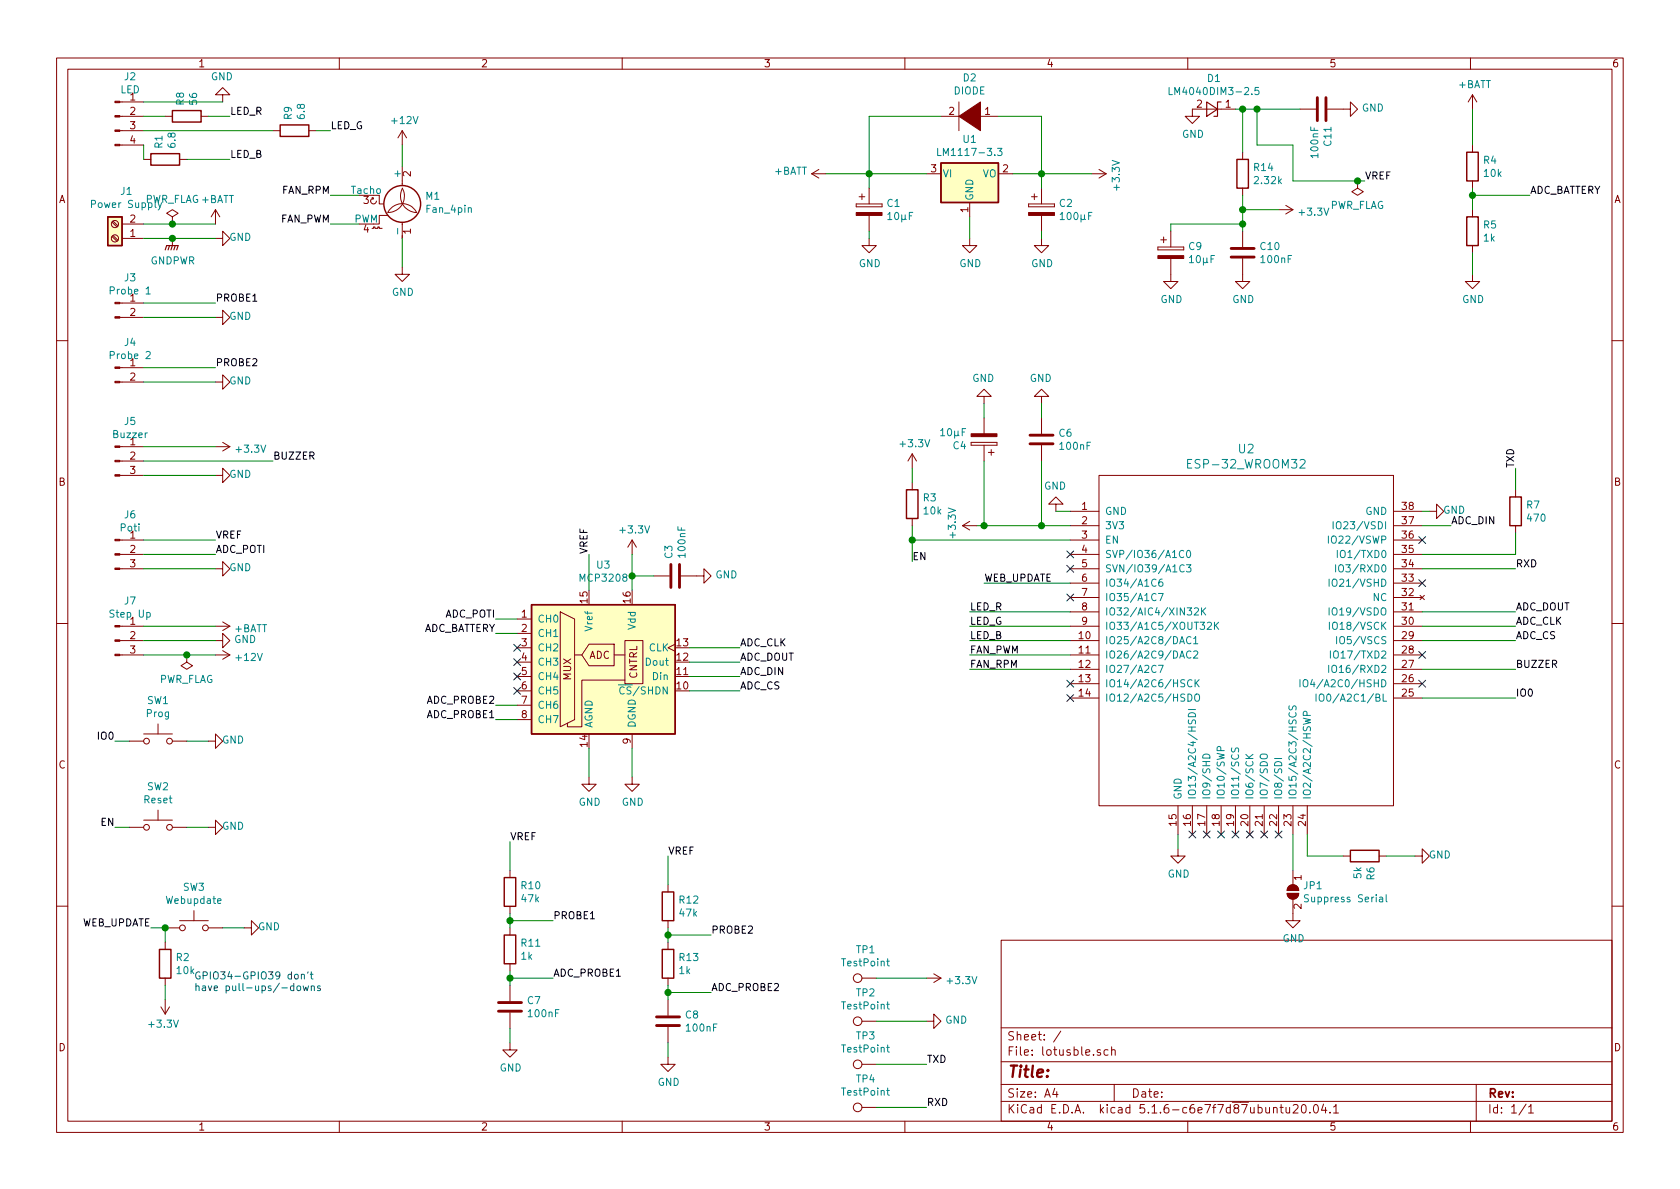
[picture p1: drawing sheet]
EESchema Schematic File Version 4
LIBS:lotusble-cache
EELAYER 26 0
EELAYER END
$Descr A4 11693 8268
encoding utf-8
Sheet 1 1
Title ""
Date ""
Rev ""
Comp ""
Comment1 ""
Comment2 ""
Comment3 ""
Comment4 ""
$EndDescr
Wire Wire Line
	9900 4250 10550 4250
$Comp
L power:+3.3V #PWR0101
U 1 1
P 6800 3650
F 0 "#PWR0101" H 6800 3500 50  0001 C CNN
F 1 "+3.3V" H 6815 3823 50  0000 C CNN
F 2 "" H 6800 3650 50  0001 C CNN
F 3 "" H 6800 3650 50  0001 C CNN
	1    6800 3650
	0    -1   -1   0   
$EndComp
$Comp
L power:GND #PWR0102
U 1 1
P 7350 3550
F 0 "#PWR0102" H 7350 3300 50  0001 C CNN
F 1 "GND" H 7355 3377 50  0000 C CNN
F 2 "" H 7350 3550 50  0001 C CNN
F 3 "" H 7350 3550 50  0001 C CNN
	1    7350 3550
	-1   0    0    1   
$EndComp
$Comp
L power:GND #PWR0103
U 1 1
P 9950 3550
F 0 "#PWR0103" H 9950 3300 50  0001 C CNN
F 1 "GND" V 9955 3377 50  0000 C CNN
F 2 "" H 9950 3550 50  0001 C CNN
F 3 "" H 9950 3550 50  0001 C CNN
	1    9950 3550
	0    -1   -1   0   
$EndComp
$Comp
L power:GND #PWR0104
U 1 1
P 8200 5900
F 0 "#PWR0104" H 8200 5650 50  0001 C CNN
F 1 "GND" H 8205 5727 50  0000 C CNN
F 2 "" H 8200 5900 50  0001 C CNN
F 3 "" H 8200 5900 50  0001 C CNN
	1    8200 5900
	1    0    0    -1  
$EndComp
Wire Wire Line
	9900 3550 9950 3550
Wire Wire Line
	8200 5800 8200 5900
Wire Wire Line
	7350 3550 7450 3550
$Comp
L Device:R R4
U 1 1
P 10250 1150
F 0 "R4" H 10320 1196 50  0000 L CNN
F 1 "10k" H 10320 1105 50  0000 L CNN
F 2 "Resistor_SMD:R_1206_3216Metric_Pad1.42x1.75mm_HandSolder" V 10180 1150 50  0001 C CNN
F 3 "~" H 10250 1150 50  0001 C CNN
	1    10250 1150
	1    0    0    -1  
$EndComp
$Comp
L Device:R R5
U 1 1
P 10250 1600
F 0 "R5" H 10320 1646 50  0000 L CNN
F 1 "1k" H 10320 1555 50  0000 L CNN
F 2 "Resistor_SMD:R_1206_3216Metric_Pad1.42x1.75mm_HandSolder" V 10180 1600 50  0001 C CNN
F 3 "~" H 10250 1600 50  0001 C CNN
	1    10250 1600
	1    0    0    -1  
$EndComp
$Comp
L power:GND #PWR0105
U 1 1
P 10250 1900
F 0 "#PWR0105" H 10250 1650 50  0001 C CNN
F 1 "GND" H 10255 1727 50  0000 C CNN
F 2 "" H 10250 1900 50  0001 C CNN
F 3 "" H 10250 1900 50  0001 C CNN
	1    10250 1900
	1    0    0    -1  
$EndComp
Wire Wire Line
	10250 1300 10250 1350
Wire Wire Line
	10250 1350 10650 1350
Connection ~ 10250 1350
Wire Wire Line
	10250 1350 10250 1450
Wire Wire Line
	10250 1000 10250 750 
$Comp
L Device:R R3
U 1 1
P 6350 3500
F 0 "R3" H 6420 3546 50  0000 L CNN
F 1 "10k" H 6420 3455 50  0000 L CNN
F 2 "Resistor_SMD:R_1206_3216Metric_Pad1.42x1.75mm_HandSolder" V 6280 3500 50  0001 C CNN
F 3 "~" H 6350 3500 50  0001 C CNN
	1    6350 3500
	1    0    0    -1  
$EndComp
Wire Wire Line
	7450 3750 6350 3750
$Comp
L power:+3.3V #PWR0106
U 1 1
P 6350 3250
F 0 "#PWR0106" H 6350 3100 50  0001 C CNN
F 1 "+3.3V" H 6365 3423 50  0000 C CNN
F 2 "" H 6350 3250 50  0001 C CNN
F 3 "" H 6350 3250 50  0001 C CNN
	1    6350 3250
	1    0    0    -1  
$EndComp
Wire Wire Line
	6350 3750 6350 3900
Connection ~ 6350 3750
Text Label 6350 3900 0    50   ~ 0
EN
Wire Wire Line
	9900 4850 10550 4850
Text Label 10550 4850 0    50   ~ 0
IO0
Wire Wire Line
	9900 3850 10550 3850
Wire Wire Line
	9900 3950 10550 3950
Wire Wire Line
	10550 3850 10550 3700
$Comp
L Device:R R7
U 1 1
P 10550 3550
F 0 "R7" H 10620 3596 50  0000 L CNN
F 1 "470" H 10620 3505 50  0000 L CNN
F 2 "Resistor_SMD:R_1206_3216Metric_Pad1.42x1.75mm_HandSolder" V 10480 3550 50  0001 C CNN
F 3 "~" H 10550 3550 50  0001 C CNN
	1    10550 3550
	1    0    0    -1  
$EndComp
Wire Wire Line
	10550 3400 10550 3250
Text Label 10550 3250 1    50   ~ 0
TXD
Text Label 10550 3950 0    50   ~ 0
RXD
Wire Wire Line
	9100 5800 9100 5950
Wire Wire Line
	9100 5950 9350 5950
$Comp
L Device:R R6
U 1 1
P 9500 5950
F 0 "R6" H 9570 5996 50  0000 L CNN
F 1 "5k" H 9570 5905 50  0000 L CNN
F 2 "Resistor_SMD:R_1206_3216Metric_Pad1.42x1.75mm_HandSolder" V 9430 5950 50  0001 C CNN
F 3 "~" H 9500 5950 50  0001 C CNN
	1    9500 5950
	0    1    1    0   
$EndComp
Wire Wire Line
	9650 5950 9850 5950
$Comp
L power:GND #PWR0107
U 1 1
P 9850 5950
F 0 "#PWR0107" H 9850 5700 50  0001 C CNN
F 1 "GND" V 9855 5777 50  0000 C CNN
F 2 "" H 9850 5950 50  0001 C CNN
F 3 "" H 9850 5950 50  0001 C CNN
	1    9850 5950
	0    -1   -1   0   
$EndComp
$Comp
L Device:C C6
U 1 1
P 7250 3050
F 0 "C6" H 7365 3096 50  0000 L CNN
F 1 "100nF" H 7365 3005 50  0000 L CNN
F 2 "Capacitor_SMD:C_1206_3216Metric_Pad1.42x1.75mm_HandSolder" H 7288 2900 50  0001 C CNN
F 3 "~" H 7250 3050 50  0001 C CNN
	1    7250 3050
	1    0    0    -1  
$EndComp
Wire Wire Line
	7250 3200 7250 3650
Connection ~ 7250 3650
Wire Wire Line
	7250 3650 7450 3650
Wire Wire Line
	7250 2900 7250 2800
$Comp
L power:GND #PWR0108
U 1 1
P 7250 2800
F 0 "#PWR0108" H 7250 2550 50  0001 C CNN
F 1 "GND" H 7255 2627 50  0000 C CNN
F 2 "" H 7250 2800 50  0001 C CNN
F 3 "" H 7250 2800 50  0001 C CNN
	1    7250 2800
	-1   0    0    1   
$EndComp
$Comp
L Device:R R1
U 1 1
P 1150 1100
F 0 "R1" H 1220 1146 50  0000 L CNN
F 1 "6.8" H 1220 1055 50  0000 L CNN
F 2 "Resistor_SMD:R_1206_3216Metric_Pad1.42x1.75mm_HandSolder" V 1080 1100 50  0001 C CNN
F 3 "~" H 1150 1100 50  0001 C CNN
	1    1150 1100
	0    -1   -1   0   
$EndComp
$Comp
L Device:CP C4
U 1 1
P 6850 3050
F 0 "C4" H 6968 3096 50  0000 L CNN
F 1 "10µF" H 6968 3005 50  0000 L CNN
F 2 "Capacitor_SMD:CP_Elec_5x4.4" H 6888 2900 50  0001 C CNN
F 3 "~" H 6850 3050 50  0001 C CNN
	1    6850 3050
	-1   0    0    1   
$EndComp
$Comp
L power:GND #PWR0111
U 1 1
P 6850 2800
F 0 "#PWR0111" H 6850 2550 50  0001 C CNN
F 1 "GND" H 6855 2627 50  0000 C CNN
F 2 "" H 6850 2800 50  0001 C CNN
F 3 "" H 6850 2800 50  0001 C CNN
	1    6850 2800
	-1   0    0    1   
$EndComp
$Comp
L Regulator_Linear:LM1117-3.3 U1
U 1 1
P 6750 1200
F 0 "U1" H 6750 1442 50  0000 C CNN
F 1 "LM1117-3.3" H 6750 1351 50  0000 C CNN
F 2 "Package_TO_SOT_SMD:SOT-223" H 6750 1200 50  0001 C CNN
F 3 "http://www.ti.com/lit/ds/symlink/lm1117.pdf" H 6750 1200 50  0001 C CNN
	1    6750 1200
	1    0    0    -1  
$EndComp
$Comp
L Device:CP C1
U 1 1
P 6050 1450
F 0 "C1" H 6168 1496 50  0000 L CNN
F 1 "10µF" H 6168 1405 50  0000 L CNN
F 2 "Capacitor_SMD:CP_Elec_5x4.4" H 6088 1300 50  0001 C CNN
F 3 "~" H 6050 1450 50  0001 C CNN
	1    6050 1450
	1    0    0    -1  
$EndComp
$Comp
L Device:CP C2
U 1 1
P 7250 1450
F 0 "C2" H 7368 1496 50  0000 L CNN
F 1 "100µF" H 7368 1405 50  0000 L CNN
F 2 "Capacitor_SMD:CP_Elec_6.3x5.4" H 7288 1300 50  0001 C CNN
F 3 "~" H 7250 1450 50  0001 C CNN
	1    7250 1450
	1    0    0    -1  
$EndComp
Wire Wire Line
	7250 1200 7250 1300
Wire Wire Line
	6050 1300 6050 1200
Wire Wire Line
	6050 1200 6450 1200
Wire Wire Line
	6050 1200 5750 1200
Connection ~ 6050 1200
Connection ~ 7250 1200
$Comp
L power:GND #PWR0112
U 1 1
P 7250 1650
F 0 "#PWR0112" H 7250 1400 50  0001 C CNN
F 1 "GND" H 7255 1477 50  0000 C CNN
F 2 "" H 7250 1650 50  0001 C CNN
F 3 "" H 7250 1650 50  0001 C CNN
	1    7250 1650
	1    0    0    -1  
$EndComp
$Comp
L power:GND #PWR0113
U 1 1
P 6050 1650
F 0 "#PWR0113" H 6050 1400 50  0001 C CNN
F 1 "GND" H 6055 1477 50  0000 C CNN
F 2 "" H 6050 1650 50  0001 C CNN
F 3 "" H 6050 1650 50  0001 C CNN
	1    6050 1650
	1    0    0    -1  
$EndComp
Wire Wire Line
	6050 1600 6050 1650
Wire Wire Line
	7250 1600 7250 1650
$Comp
L power:+3.3V #PWR0114
U 1 1
P 7600 1200
F 0 "#PWR0114" H 7600 1050 50  0001 C CNN
F 1 "+3.3V" H 7615 1373 50  0000 C CNN
F 2 "" H 7600 1200 50  0001 C CNN
F 3 "" H 7600 1200 50  0001 C CNN
	1    7600 1200
	0    1    1    0   
$EndComp
$Comp
L power:GND #PWR0116
U 1 1
P 6750 1650
F 0 "#PWR0116" H 6750 1400 50  0001 C CNN
F 1 "GND" H 6755 1477 50  0000 C CNN
F 2 "" H 6750 1650 50  0001 C CNN
F 3 "" H 6750 1650 50  0001 C CNN
	1    6750 1650
	1    0    0    -1  
$EndComp
Wire Wire Line
	6750 1650 6750 1500
Wire Wire Line
	7050 1200 7250 1200
$Comp
L pspice:DIODE D2
U 1 1
P 6750 800
F 0 "D2" H 6750 535 50  0000 C CNN
F 1 "DIODE" H 6750 626 50  0000 C CNN
F 2 "Diode_SMD:D_SOD-323_HandSoldering" H 6750 800 50  0001 C CNN
F 3 "" H 6750 800 50  0001 C CNN
	1    6750 800 
	-1   0    0    1   
$EndComp
Wire Wire Line
	7250 1200 7250 800 
Wire Wire Line
	7250 800  6950 800 
Wire Wire Line
	6550 800  6050 800 
Wire Wire Line
	6050 800  6050 1200
Wire Wire Line
	1000 1650 1200 1650
Wire Wire Line
	1000 1550 1200 1550
$Comp
L power:GND #PWR0117
U 1 1
P 1500 1650
F 0 "#PWR0117" H 1500 1400 50  0001 C CNN
F 1 "GND" V 1505 1477 50  0000 C CNN
F 2 "" H 1500 1650 50  0001 C CNN
F 3 "" H 1500 1650 50  0001 C CNN
	1    1500 1650
	0    -1   -1   0   
$EndComp
Wire Wire Line
	6350 3350 6350 3250
Wire Wire Line
	6350 3650 6350 3750
NoConn ~ 7450 3850
NoConn ~ 7450 3950
NoConn ~ 7450 4750
NoConn ~ 9900 4550
NoConn ~ 7450 4850
NoConn ~ 8600 5800
NoConn ~ 8700 5800
NoConn ~ 8800 5800
NoConn ~ 8900 5800
NoConn ~ 9900 4750
NoConn ~ 9900 3750
NoConn ~ 9900 4050
$Comp
L Switch:SW_Push SW3
U 1 1
P 1350 6450
F 0 "SW3" H 1350 6735 50  0000 C CNN
F 1 "Webupdate" H 1350 6644 50  0000 C CNN
F 2 "Button_Switch_SMD:SW_SPST_KMR2" H 1350 6650 50  0001 C CNN
F 3 "" H 1350 6650 50  0001 C CNN
	1    1350 6450
	1    0    0    -1  
$EndComp
Wire Wire Line
	1050 6450 1150 6450
Wire Wire Line
	1550 6450 1700 6450
$Comp
L power:GND #PWR0119
U 1 1
P 1700 6450
F 0 "#PWR0119" H 1700 6200 50  0001 C CNN
F 1 "GND" V 1705 6277 50  0000 C CNN
F 2 "" H 1700 6450 50  0001 C CNN
F 3 "" H 1700 6450 50  0001 C CNN
	1    1700 6450
	0    -1   -1   0   
$EndComp
Text Label 1050 6450 2    50   ~ 0
WEB_UPDATE
$Comp
L Switch:SW_Push SW1
U 1 1
P 1100 5150
F 0 "SW1" H 1100 5435 50  0000 C CNN
F 1 "Prog" H 1100 5344 50  0000 C CNN
F 2 "Button_Switch_SMD:SW_SPST_KMR2" H 1100 5350 50  0001 C CNN
F 3 "" H 1100 5350 50  0001 C CNN
	1    1100 5150
	1    0    0    -1  
$EndComp
Wire Wire Line
	800  5150 900  5150
Wire Wire Line
	1300 5150 1450 5150
$Comp
L power:GND #PWR0120
U 1 1
P 1450 5150
F 0 "#PWR0120" H 1450 4900 50  0001 C CNN
F 1 "GND" V 1455 4977 50  0000 C CNN
F 2 "" H 1450 5150 50  0001 C CNN
F 3 "" H 1450 5150 50  0001 C CNN
	1    1450 5150
	0    -1   -1   0   
$EndComp
$Comp
L Switch:SW_Push SW2
U 1 1
P 1100 5750
F 0 "SW2" H 1100 6035 50  0000 C CNN
F 1 "Reset" H 1100 5944 50  0000 C CNN
F 2 "Button_Switch_SMD:SW_SPST_KMR2" H 1100 5950 50  0001 C CNN
F 3 "" H 1100 5950 50  0001 C CNN
	1    1100 5750
	1    0    0    -1  
$EndComp
Wire Wire Line
	800  5750 900  5750
Wire Wire Line
	1300 5750 1450 5750
$Comp
L power:GND #PWR0121
U 1 1
P 1450 5750
F 0 "#PWR0121" H 1450 5500 50  0001 C CNN
F 1 "GND" V 1455 5577 50  0000 C CNN
F 2 "" H 1450 5750 50  0001 C CNN
F 3 "" H 1450 5750 50  0001 C CNN
	1    1450 5750
	0    -1   -1   0   
$EndComp
Text Label 800  5150 2    50   ~ 0
IO0
Text Label 800  5750 2    50   ~ 0
EN
NoConn ~ 7450 4150
Wire Wire Line
	10250 1750 10250 1900
Wire Wire Line
	7450 4050 6850 4050
Text Label 6850 4050 0    50   ~ 0
WEB_UPDATE
Wire Wire Line
	6800 3650 6850 3650
Wire Wire Line
	6850 3650 6850 3200
Connection ~ 6850 3650
Wire Wire Line
	6850 3650 7250 3650
Wire Wire Line
	6850 2900 6850 2800
$Comp
L Device:R R2
U 1 1
P 1150 6700
F 0 "R2" H 1220 6746 50  0000 L CNN
F 1 "10k" H 1220 6655 50  0000 L CNN
F 2 "Resistor_SMD:R_1206_3216Metric_Pad1.42x1.75mm_HandSolder" V 1080 6700 50  0001 C CNN
F 3 "~" H 1150 6700 50  0001 C CNN
	1    1150 6700
	1    0    0    -1  
$EndComp
Wire Wire Line
	1150 6550 1150 6450
Connection ~ 1150 6450
Wire Wire Line
	1150 6850 1150 6950
$Comp
L power:+3.3V #PWR0124
U 1 1
P 1150 6950
F 0 "#PWR0124" H 1150 6800 50  0001 C CNN
F 1 "+3.3V" H 1165 7123 50  0000 C CNN
F 2 "" H 1150 6950 50  0001 C CNN
F 3 "" H 1150 6950 50  0001 C CNN
	1    1150 6950
	-1   0    0    1   
$EndComp
Text Notes 1350 6900 0    50   ~ 0
GPIO34-GPIO39 don't\nhave pull-ups/-downs
$Comp
L esp-32_wroom32_Exact:ESP-32_WROOM32 U2
U 1 1
P 8800 4450
F 0 "U2" H 8675 5787 60  0000 C CNN
F 1 "ESP-32_WROOM32" H 8675 5681 60  0000 C CNN
F 2 "ESP-32:ESP32-WROOM" H 8050 4750 60  0001 C CNN
F 3 "" H 8050 4750 60  0001 C CNN
	1    8800 4450
	1    0    0    -1  
$EndComp
Wire Wire Line
	1000 2100 1500 2100
Wire Wire Line
	1000 2200 1500 2200
$Comp
L power:GND #PWR0109
U 1 1
P 1500 2200
F 0 "#PWR0109" H 1500 1950 50  0001 C CNN
F 1 "GND" V 1505 2027 50  0000 C CNN
F 2 "" H 1500 2200 50  0001 C CNN
F 3 "" H 1500 2200 50  0001 C CNN
	1    1500 2200
	0    -1   -1   0   
$EndComp
Wire Wire Line
	1000 2550 1500 2550
Wire Wire Line
	1000 2650 1500 2650
$Comp
L power:GND #PWR0110
U 1 1
P 1500 2650
F 0 "#PWR0110" H 1500 2400 50  0001 C CNN
F 1 "GND" V 1505 2477 50  0000 C CNN
F 2 "" H 1500 2650 50  0001 C CNN
F 3 "" H 1500 2650 50  0001 C CNN
	1    1500 2650
	0    -1   -1   0   
$EndComp
$Comp
L Analog_ADC:MCP3208 U3
U 1 1
P 4200 4600
F 0 "U3" H 4200 5278 50  0000 C CNN
F 1 "MCP3208" H 4200 5187 50  0000 C CNN
F 2 "Package_SO:SOIC-16_3.9x9.9mm_P1.27mm" H 4300 4700 50  0001 C CNN
F 3 "http://ww1.microchip.com/downloads/en/DeviceDoc/21298c.pdf" H 4300 4700 50  0001 C CNN
	1    4200 4600
	1    0    0    -1  
$EndComp
Wire Wire Line
	9900 4650 10550 4650
Text Label 10550 4650 0    50   ~ 0
BUZZER
Wire Wire Line
	1000 3300 1500 3300
Wire Wire Line
	1000 3200 1900 3200
Wire Wire Line
	1000 3100 1500 3100
$Comp
L power:GND #PWR0126
U 1 1
P 1500 3300
F 0 "#PWR0126" H 1500 3050 50  0001 C CNN
F 1 "GND" V 1505 3127 50  0000 C CNN
F 2 "" H 1500 3300 50  0001 C CNN
F 3 "" H 1500 3300 50  0001 C CNN
	1    1500 3300
	0    -1   -1   0   
$EndComp
$Comp
L power:+3.3V #PWR0127
U 1 1
P 1500 3100
F 0 "#PWR0127" H 1500 2950 50  0001 C CNN
F 1 "+3.3V" V 1515 3228 50  0000 L CNN
F 2 "" H 1500 3100 50  0001 C CNN
F 3 "" H 1500 3100 50  0001 C CNN
	1    1500 3100
	0    1    1    0   
$EndComp
Text Label 1900 3200 0    50   ~ 0
BUZZER
Wire Wire Line
	9900 4350 10550 4350
Wire Wire Line
	1000 1000 1000 1100
Wire Wire Line
	1000 900  1900 900 
Wire Wire Line
	1000 800  1150 800 
Wire Wire Line
	1000 700  1550 700 
$Comp
L power:GND #PWR0128
U 1 1
P 1550 700
F 0 "#PWR0128" H 1550 450 50  0001 C CNN
F 1 "GND" H 1555 527 50  0000 C CNN
F 2 "" H 1550 700 50  0001 C CNN
F 3 "" H 1550 700 50  0001 C CNN
	1    1550 700 
	-1   0    0    1   
$EndComp
$Comp
L Device:R R9
U 1 1
P 2050 900
F 0 "R9" H 2120 946 50  0000 L CNN
F 1 "6.8" H 2120 855 50  0000 L CNN
F 2 "Resistor_SMD:R_1206_3216Metric_Pad1.42x1.75mm_HandSolder" V 1980 900 50  0001 C CNN
F 3 "~" H 2050 900 50  0001 C CNN
	1    2050 900 
	0    -1   -1   0   
$EndComp
$Comp
L Device:R R8
U 1 1
P 1300 800
F 0 "R8" H 1370 846 50  0000 L CNN
F 1 "56" H 1370 755 50  0000 L CNN
F 2 "Resistor_SMD:R_1206_3216Metric_Pad1.42x1.75mm_HandSolder" V 1230 800 50  0001 C CNN
F 3 "~" H 1300 800 50  0001 C CNN
	1    1300 800 
	0    -1   -1   0   
$EndComp
Wire Wire Line
	1300 1100 1600 1100
Text Label 1600 1100 0    50   ~ 0
LED_B
Wire Wire Line
	4400 4100 4400 4000
Wire Wire Line
	4100 4100 4100 3850
Wire Wire Line
	4100 5200 4100 5400
Wire Wire Line
	4400 5200 4400 5400
$Comp
L power:+3.3V #PWR0129
U 1 1
P 4400 3850
F 0 "#PWR0129" H 4400 3700 50  0001 C CNN
F 1 "+3.3V" H 4415 4023 50  0000 C CNN
F 2 "" H 4400 3850 50  0001 C CNN
F 3 "" H 4400 3850 50  0001 C CNN
	1    4400 3850
	1    0    0    -1  
$EndComp
$Comp
L power:GND #PWR0130
U 1 1
P 4100 5400
F 0 "#PWR0130" H 4100 5150 50  0001 C CNN
F 1 "GND" H 4105 5227 50  0000 C CNN
F 2 "" H 4100 5400 50  0001 C CNN
F 3 "" H 4100 5400 50  0001 C CNN
	1    4100 5400
	1    0    0    -1  
$EndComp
$Comp
L power:GND #PWR0131
U 1 1
P 4400 5400
F 0 "#PWR0131" H 4400 5150 50  0001 C CNN
F 1 "GND" H 4405 5227 50  0000 C CNN
F 2 "" H 4400 5400 50  0001 C CNN
F 3 "" H 4400 5400 50  0001 C CNN
	1    4400 5400
	1    0    0    -1  
$EndComp
$Comp
L Reference_Voltage:LM4040DBZ-2.5 D1
U 1 1
P 8450 750
F 0 "D1" H 8450 966 50  0000 C CNN
F 1 "LM4040DIM3-2.5" H 8450 875 50  0000 C CNN
F 2 "Package_TO_SOT_SMD:SOT-23" H 8450 550 50  0001 C CIN
F 3 "http://www.ti.com/lit/ds/symlink/lm4040-n.pdf" H 8450 750 50  0001 C CIN
	1    8450 750 
	1    0    0    -1  
$EndComp
$Comp
L Device:R R10
U 1 1
P 3550 6200
F 0 "R10" H 3620 6246 50  0000 L CNN
F 1 "47k" H 3620 6155 50  0000 L CNN
F 2 "Resistor_SMD:R_1206_3216Metric_Pad1.42x1.75mm_HandSolder" V 3480 6200 50  0001 C CNN
F 3 "~" H 3550 6200 50  0001 C CNN
	1    3550 6200
	1    0    0    -1  
$EndComp
$Comp
L Device:R R11
U 1 1
P 3550 6600
F 0 "R11" H 3620 6646 50  0000 L CNN
F 1 "1k" H 3620 6555 50  0000 L CNN
F 2 "Resistor_SMD:R_1206_3216Metric_Pad1.42x1.75mm_HandSolder" V 3480 6600 50  0001 C CNN
F 3 "~" H 3550 6600 50  0001 C CNN
	1    3550 6600
	1    0    0    -1  
$EndComp
$Comp
L Device:C C7
U 1 1
P 3550 7000
F 0 "C7" H 3665 7046 50  0000 L CNN
F 1 "100nF" H 3665 6955 50  0000 L CNN
F 2 "Capacitor_SMD:C_1206_3216Metric_Pad1.42x1.75mm_HandSolder" H 3588 6850 50  0001 C CNN
F 3 "~" H 3550 7000 50  0001 C CNN
	1    3550 7000
	1    0    0    -1  
$EndComp
$Comp
L Device:C C11
U 1 1
P 9200 750
F 0 "C11" H 9315 796 50  0000 L CNN
F 1 "100nF" H 9315 705 50  0000 L CNN
F 2 "Capacitor_SMD:C_1206_3216Metric_Pad1.42x1.75mm_HandSolder" H 9238 600 50  0001 C CNN
F 3 "~" H 9200 750 50  0001 C CNN
	1    9200 750 
	0    1    1    0   
$EndComp
$Comp
L Device:R R14
U 1 1
P 8650 1200
F 0 "R14" H 8720 1246 50  0000 L CNN
F 1 "2.32k" H 8720 1155 50  0000 L CNN
F 2 "Resistor_THT:R_Axial_DIN0204_L3.6mm_D1.6mm_P7.62mm_Horizontal" V 8580 1200 50  0001 C CNN
F 3 "~" H 8650 1200 50  0001 C CNN
	1    8650 1200
	1    0    0    -1  
$EndComp
$Comp
L Device:C C10
U 1 1
P 8650 1750
F 0 "C10" H 8765 1796 50  0000 L CNN
F 1 "100nF" H 8765 1705 50  0000 L CNN
F 2 "Capacitor_SMD:C_1206_3216Metric_Pad1.42x1.75mm_HandSolder" H 8688 1600 50  0001 C CNN
F 3 "~" H 8650 1750 50  0001 C CNN
	1    8650 1750
	1    0    0    -1  
$EndComp
$Comp
L Device:CP C9
U 1 1
P 8150 1750
F 0 "C9" H 8268 1796 50  0000 L CNN
F 1 "10µF" H 8268 1705 50  0000 L CNN
F 2 "Capacitor_SMD:CP_Elec_6.3x5.4" H 8188 1600 50  0001 C CNN
F 3 "~" H 8150 1750 50  0001 C CNN
	1    8150 1750
	1    0    0    -1  
$EndComp
$Comp
L power:GND #PWR0132
U 1 1
P 8300 750
F 0 "#PWR0132" H 8300 500 50  0001 C CNN
F 1 "GND" H 8305 577 50  0000 C CNN
F 2 "" H 8300 750 50  0001 C CNN
F 3 "" H 8300 750 50  0001 C CNN
	1    8300 750 
	1    0    0    -1  
$EndComp
Wire Wire Line
	8600 750  8650 750 
$Comp
L power:GND #PWR0133
U 1 1
P 9350 750
F 0 "#PWR0133" H 9350 500 50  0001 C CNN
F 1 "GND" V 9355 622 50  0000 R CNN
F 2 "" H 9350 750 50  0001 C CNN
F 3 "" H 9350 750 50  0001 C CNN
	1    9350 750 
	0    -1   -1   0   
$EndComp
Connection ~ 8750 750 
Wire Wire Line
	8750 750  9050 750 
Wire Wire Line
	8650 750  8650 1050
Connection ~ 8650 750 
Wire Wire Line
	8650 750  8750 750 
Wire Wire Line
	8650 1350 8650 1450
Wire Wire Line
	8650 1450 8900 1450
Connection ~ 8650 1450
Wire Wire Line
	8650 1450 8650 1550
$Comp
L power:+3.3V #PWR0134
U 1 1
P 8900 1450
F 0 "#PWR0134" H 8900 1300 50  0001 C CNN
F 1 "+3.3V" V 8915 1578 50  0000 L CNN
F 2 "" H 8900 1450 50  0001 C CNN
F 3 "" H 8900 1450 50  0001 C CNN
	1    8900 1450
	0    1    1    0   
$EndComp
Wire Wire Line
	8650 1550 8150 1550
Wire Wire Line
	8150 1550 8150 1600
Connection ~ 8650 1550
Wire Wire Line
	8650 1550 8650 1600
$Comp
L power:GND #PWR0135
U 1 1
P 8150 1900
F 0 "#PWR0135" H 8150 1650 50  0001 C CNN
F 1 "GND" H 8155 1727 50  0000 C CNN
F 2 "" H 8150 1900 50  0001 C CNN
F 3 "" H 8150 1900 50  0001 C CNN
	1    8150 1900
	1    0    0    -1  
$EndComp
$Comp
L power:GND #PWR0136
U 1 1
P 8650 1900
F 0 "#PWR0136" H 8650 1650 50  0001 C CNN
F 1 "GND" H 8655 1727 50  0000 C CNN
F 2 "" H 8650 1900 50  0001 C CNN
F 3 "" H 8650 1900 50  0001 C CNN
	1    8650 1900
	1    0    0    -1  
$EndComp
Text Label 4100 3850 1    50   ~ 0
VREF
Wire Wire Line
	3550 5850 3550 6050
Wire Wire Line
	3550 6350 3550 6400
Text Label 3550 5850 0    50   ~ 0
VREF
Wire Wire Line
	3550 6750 3550 6800
Wire Wire Line
	3550 7150 3550 7250
Wire Wire Line
	3550 6400 3850 6400
Connection ~ 3550 6400
Wire Wire Line
	3550 6400 3550 6450
Wire Wire Line
	3550 6800 3850 6800
Connection ~ 3550 6800
Wire Wire Line
	3550 6800 3550 6850
$Comp
L power:GND #PWR0137
U 1 1
P 3550 7250
F 0 "#PWR0137" H 3550 7000 50  0001 C CNN
F 1 "GND" H 3555 7077 50  0000 C CNN
F 2 "" H 3550 7250 50  0001 C CNN
F 3 "" H 3550 7250 50  0001 C CNN
	1    3550 7250
	1    0    0    -1  
$EndComp
Text Label 3850 6400 0    50   ~ 0
PROBE1
Text Label 1500 2100 0    50   ~ 0
PROBE1
Text Label 1500 2550 0    50   ~ 0
PROBE2
$Comp
L Device:R R12
U 1 1
P 4650 6300
F 0 "R12" H 4720 6346 50  0000 L CNN
F 1 "47k" H 4720 6255 50  0000 L CNN
F 2 "Resistor_SMD:R_1206_3216Metric_Pad1.42x1.75mm_HandSolder" V 4580 6300 50  0001 C CNN
F 3 "~" H 4650 6300 50  0001 C CNN
	1    4650 6300
	1    0    0    -1  
$EndComp
$Comp
L Device:R R13
U 1 1
P 4650 6700
F 0 "R13" H 4720 6746 50  0000 L CNN
F 1 "1k" H 4720 6655 50  0000 L CNN
F 2 "Resistor_SMD:R_1206_3216Metric_Pad1.42x1.75mm_HandSolder" V 4580 6700 50  0001 C CNN
F 3 "~" H 4650 6700 50  0001 C CNN
	1    4650 6700
	1    0    0    -1  
$EndComp
$Comp
L Device:C C8
U 1 1
P 4650 7100
F 0 "C8" H 4765 7146 50  0000 L CNN
F 1 "100nF" H 4765 7055 50  0000 L CNN
F 2 "Capacitor_SMD:C_1206_3216Metric_Pad1.42x1.75mm_HandSolder" H 4688 6950 50  0001 C CNN
F 3 "~" H 4650 7100 50  0001 C CNN
	1    4650 7100
	1    0    0    -1  
$EndComp
Wire Wire Line
	4650 5950 4650 6150
Wire Wire Line
	4650 6450 4650 6500
Text Label 4650 5950 0    50   ~ 0
VREF
Wire Wire Line
	4650 6850 4650 6900
Wire Wire Line
	4650 7250 4650 7350
Wire Wire Line
	4650 6500 4950 6500
Connection ~ 4650 6500
Wire Wire Line
	4650 6500 4650 6550
Wire Wire Line
	4650 6900 4950 6900
Connection ~ 4650 6900
Wire Wire Line
	4650 6900 4650 6950
$Comp
L power:GND #PWR0138
U 1 1
P 4650 7350
F 0 "#PWR0138" H 4650 7100 50  0001 C CNN
F 1 "GND" H 4655 7177 50  0000 C CNN
F 2 "" H 4650 7350 50  0001 C CNN
F 3 "" H 4650 7350 50  0001 C CNN
	1    4650 7350
	1    0    0    -1  
$EndComp
Wire Wire Line
	3600 4300 3450 4300
Wire Wire Line
	3600 4400 3450 4400
Wire Wire Line
	3600 5000 3450 5000
Wire Wire Line
	3600 4900 3450 4900
$Comp
L Connector:TestPoint TP2
U 1 1
P 6100 7100
F 0 "TP2" V 6295 7174 50  0000 C CNN
F 1 "TestPoint" V 6204 7174 50  0000 C CNN
F 2 "TestPoint:TestPoint_Pad_D1.5mm" H 6300 7100 50  0001 C CNN
F 3 "~" H 6300 7100 50  0001 C CNN
	1    6100 7100
	0    -1   -1   0   
$EndComp
$Comp
L Connector:TestPoint TP3
U 1 1
P 6100 7400
F 0 "TP3" V 6295 7474 50  0000 C CNN
F 1 "TestPoint" V 6204 7474 50  0000 C CNN
F 2 "TestPoint:TestPoint_Pad_D1.5mm" H 6300 7400 50  0001 C CNN
F 3 "~" H 6300 7400 50  0001 C CNN
	1    6100 7400
	0    -1   -1   0   
$EndComp
$Comp
L Connector:TestPoint TP4
U 1 1
P 6100 7700
F 0 "TP4" V 6295 7774 50  0000 C CNN
F 1 "TestPoint" V 6204 7774 50  0000 C CNN
F 2 "TestPoint:TestPoint_Pad_D1.5mm" H 6300 7700 50  0001 C CNN
F 3 "~" H 6300 7700 50  0001 C CNN
	1    6100 7700
	0    -1   -1   0   
$EndComp
$Comp
L Connector:TestPoint TP1
U 1 1
P 6100 6800
F 0 "TP1" V 6295 6874 50  0000 C CNN
F 1 "TestPoint" V 6204 6874 50  0000 C CNN
F 2 "TestPoint:TestPoint_Pad_D1.5mm" H 6300 6800 50  0001 C CNN
F 3 "~" H 6300 6800 50  0001 C CNN
	1    6100 6800
	0    -1   -1   0   
$EndComp
Wire Wire Line
	6100 7700 6450 7700
Wire Wire Line
	6100 7400 6450 7400
Wire Wire Line
	6100 7100 6450 7100
Wire Wire Line
	6100 6800 6450 6800
$Comp
L power:GND #PWR0122
U 1 1
P 6450 7100
F 0 "#PWR0122" H 6450 6850 50  0001 C CNN
F 1 "GND" V 6455 6972 50  0000 R CNN
F 2 "" H 6450 7100 50  0001 C CNN
F 3 "" H 6450 7100 50  0001 C CNN
	1    6450 7100
	0    -1   -1   0   
$EndComp
$Comp
L power:+3.3V #PWR0123
U 1 1
P 6450 6800
F 0 "#PWR0123" H 6450 6650 50  0001 C CNN
F 1 "+3.3V" V 6465 6928 50  0000 L CNN
F 2 "" H 6450 6800 50  0001 C CNN
F 3 "" H 6450 6800 50  0001 C CNN
	1    6450 6800
	0    1    1    0   
$EndComp
Text Label 6450 7400 0    50   ~ 0
TXD
Text Label 6450 7700 0    50   ~ 0
RXD
Wire Wire Line
	9900 4450 10550 4450
Text Label 10550 4450 0    50   ~ 0
ADC_CS
Wire Wire Line
	4800 4800 5150 4800
Text Label 5150 4800 0    50   ~ 0
ADC_CS
$Comp
L Device:C C3
U 1 1
P 4700 4000
F 0 "C3" H 4815 4046 50  0000 L CNN
F 1 "100nF" H 4815 3955 50  0000 L CNN
F 2 "Capacitor_SMD:C_1206_3216Metric_Pad1.42x1.75mm_HandSolder" H 4738 3850 50  0001 C CNN
F 3 "~" H 4700 4000 50  0001 C CNN
	1    4700 4000
	0    -1   -1   0   
$EndComp
Connection ~ 4400 4000
Wire Wire Line
	4400 4000 4400 3850
$Comp
L power:GND #PWR0139
U 1 1
P 4850 4000
F 0 "#PWR0139" H 4850 3750 50  0001 C CNN
F 1 "GND" V 4855 3872 50  0000 R CNN
F 2 "" H 4850 4000 50  0001 C CNN
F 3 "" H 4850 4000 50  0001 C CNN
	1    4850 4000
	0    -1   -1   0   
$EndComp
Wire Wire Line
	4550 4000 4400 4000
Wire Wire Line
	1000 3750 1500 3750
Wire Wire Line
	1000 3850 1500 3850
Wire Wire Line
	1000 3950 1500 3950
$Comp
L power:GND #PWR0140
U 1 1
P 1500 3950
F 0 "#PWR0140" H 1500 3700 50  0001 C CNN
F 1 "GND" V 1505 3777 50  0000 C CNN
F 2 "" H 1500 3950 50  0001 C CNN
F 3 "" H 1500 3950 50  0001 C CNN
	1    1500 3950
	0    -1   -1   0   
$EndComp
Text Label 10550 4350 0    50   ~ 0
ADC_CLK
Wire Wire Line
	4800 4700 5150 4700
Wire Wire Line
	4800 4600 5150 4600
Wire Wire Line
	4800 4500 5150 4500
Text Label 5150 4500 0    50   ~ 0
ADC_CLK
Text Label 5150 4600 0    50   ~ 0
ADC_DOUT
Text Label 5150 4700 0    50   ~ 0
ADC_DIN
Text Label 10550 4250 0    50   ~ 0
ADC_DOUT
Wire Wire Line
	9900 3650 10100 3650
Text Label 10100 3650 0    50   ~ 0
ADC_DIN
Wire Wire Line
	2200 900  2300 900 
Wire Wire Line
	1450 800  1600 800 
Text Label 1600 800  0    50   ~ 0
LED_R
Text Label 2300 900  0    50   ~ 0
LED_G
$Comp
L Motor:Fan_4pin M1
U 1 1
P 2800 1450
F 0 "M1" H 2958 1546 50  0000 L CNN
F 1 "Fan_4pin" H 2958 1455 50  0000 L CNN
F 2 "Connector_Molex:Molex_KK-254_AE-6410-04A_1x04_P2.54mm_Vertical" H 2800 1460 50  0001 C CNN
F 3 "http://www.formfactors.org/developer%5Cspecs%5Crev1_2_public.pdf" H 2800 1460 50  0001 C CNN
	1    2800 1450
	1    0    0    -1  
$EndComp
$Comp
L Connector:Conn_01x04_Male J2
U 1 1
P 800 800
F 0 "J2" H 906 1078 50  0000 C CNN
F 1 "LED" H 906 987 50  0000 C CNN
F 2 "Connector_PinHeader_2.54mm:PinHeader_1x04_P2.54mm_Horizontal" H 800 800 50  0001 C CNN
F 3 "~" H 800 800 50  0001 C CNN
	1    800  800 
	1    0    0    -1  
$EndComp
$Comp
L Connector:Conn_01x02_Male J3
U 1 1
P 800 2100
F 0 "J3" H 906 2278 50  0000 C CNN
F 1 "Probe 1" H 906 2187 50  0000 C CNN
F 2 "Connector_PinHeader_2.54mm:PinHeader_1x02_P2.54mm_Horizontal" H 800 2100 50  0001 C CNN
F 3 "~" H 800 2100 50  0001 C CNN
	1    800  2100
	1    0    0    -1  
$EndComp
$Comp
L Connector:Conn_01x02_Male J4
U 1 1
P 800 2550
F 0 "J4" H 906 2728 50  0000 C CNN
F 1 "Probe 2" H 906 2637 50  0000 C CNN
F 2 "Connector_PinHeader_2.54mm:PinHeader_1x02_P2.54mm_Horizontal" H 800 2550 50  0001 C CNN
F 3 "~" H 800 2550 50  0001 C CNN
	1    800  2550
	1    0    0    -1  
$EndComp
Wire Wire Line
	2500 1350 2300 1350
Wire Wire Line
	2500 1550 2300 1550
Wire Wire Line
	2800 1650 2800 1850
Wire Wire Line
	2800 1150 2800 1000
Text Label 2300 1350 2    50   ~ 0
FAN_RPM
Text Label 2300 1550 2    50   ~ 0
FAN_PWM
$Comp
L power:+12V #PWR0115
U 1 1
P 2800 1000
F 0 "#PWR0115" H 2800 850 50  0001 C CNN
F 1 "+12V" H 2815 1173 50  0000 C CNN
F 2 "" H 2800 1000 50  0001 C CNN
F 3 "" H 2800 1000 50  0001 C CNN
	1    2800 1000
	1    0    0    -1  
$EndComp
$Comp
L power:GND #PWR0125
U 1 1
P 2800 1850
F 0 "#PWR0125" H 2800 1600 50  0001 C CNN
F 1 "GND" H 2805 1677 50  0000 C CNN
F 2 "" H 2800 1850 50  0001 C CNN
F 3 "" H 2800 1850 50  0001 C CNN
	1    2800 1850
	1    0    0    -1  
$EndComp
$Comp
L Connector:Conn_01x03_Male J5
U 1 1
P 800 3200
F 0 "J5" H 906 3478 50  0000 C CNN
F 1 "Buzzer" H 906 3387 50  0000 C CNN
F 2 "Connector_PinHeader_2.54mm:PinHeader_1x03_P2.54mm_Horizontal" H 800 3200 50  0001 C CNN
F 3 "~" H 800 3200 50  0001 C CNN
	1    800  3200
	1    0    0    -1  
$EndComp
$Comp
L Connector:Conn_01x03_Male J6
U 1 1
P 800 3850
F 0 "J6" H 906 4128 50  0000 C CNN
F 1 "Poti" H 906 4037 50  0000 C CNN
F 2 "Connector_PinHeader_2.54mm:PinHeader_1x03_P2.54mm_Horizontal" H 800 3850 50  0001 C CNN
F 3 "~" H 800 3850 50  0001 C CNN
	1    800  3850
	1    0    0    -1  
$EndComp
Wire Wire Line
	6750 4650 7450 4650
Text Label 6750 4650 0    50   ~ 0
FAN_RPM
Text Label 3850 6800 0    50   ~ 0
ADC_PROBE1
Text Label 10650 1350 0    50   ~ 0
ADC_BATTERY
Text Label 1500 3850 0    50   ~ 0
ADC_POTI
Text Label 3450 4300 2    50   ~ 0
ADC_POTI
Text Label 3450 4400 2    50   ~ 0
ADC_BATTERY
Text Label 4950 6500 0    50   ~ 0
PROBE2
Text Label 4950 6900 0    50   ~ 0
ADC_PROBE2
Text Label 3450 5000 2    50   ~ 0
ADC_PROBE1
Text Label 3450 4900 2    50   ~ 0
ADC_PROBE2
Wire Wire Line
	7450 4550 6750 4550
Text Label 6750 4550 0    50   ~ 0
FAN_PWM
Wire Wire Line
	9000 5800 9000 6050
$Comp
L Jumper:SolderJumper_2_Open JP1
U 1 1
P 9000 6200
F 0 "JP1" V 8954 6268 50  0000 L CNN
F 1 "Suppress Serial" V 9045 6268 50  0000 L CNN
F 2 "Jumper:SolderJumper-2_P1.3mm_Open_RoundedPad1.0x1.5mm" H 9000 6200 50  0001 C CNN
F 3 "~" H 9000 6200 50  0001 C CNN
	1    9000 6200
	0    1    1    0   
$EndComp
$Comp
L power:GND #PWR0142
U 1 1
P 9000 6350
F 0 "#PWR0142" H 9000 6100 50  0001 C CNN
F 1 "GND" H 9005 6177 50  0000 C CNN
F 2 "" H 9000 6350 50  0001 C CNN
F 3 "" H 9000 6350 50  0001 C CNN
	1    9000 6350
	1    0    0    -1  
$EndComp
Wire Wire Line
	7450 4250 6750 4250
Wire Wire Line
	7450 4350 6750 4350
Wire Wire Line
	7450 4450 6750 4450
Text Label 6750 4450 0    50   ~ 0
LED_B
Text Label 6750 4350 0    50   ~ 0
LED_G
Text Label 6750 4250 0    50   ~ 0
LED_R
$Comp
L Connector:Conn_01x03_Male J7
U 1 1
P 800 4450
F 0 "J7" H 906 4728 50  0000 C CNN
F 1 "Step Up" H 906 4637 50  0000 C CNN
F 2 "Connector_PinHeader_2.54mm:PinHeader_1x03_P2.54mm_Horizontal" H 800 4450 50  0001 C CNN
F 3 "~" H 800 4450 50  0001 C CNN
	1    800  4450
	1    0    0    -1  
$EndComp
Wire Wire Line
	1000 4350 1500 4350
Wire Wire Line
	1000 4450 1500 4450
Wire Wire Line
	1000 4550 1300 4550
$Comp
L power:GND #PWR0144
U 1 1
P 1500 4450
F 0 "#PWR0144" H 1500 4200 50  0001 C CNN
F 1 "GND" V 1505 4322 50  0000 R CNN
F 2 "" H 1500 4450 50  0001 C CNN
F 3 "" H 1500 4450 50  0001 C CNN
	1    1500 4450
	0    -1   -1   0   
$EndComp
$Comp
L power:+12V #PWR0145
U 1 1
P 1500 4550
F 0 "#PWR0145" H 1500 4400 50  0001 C CNN
F 1 "+12V" V 1515 4678 50  0000 L CNN
F 2 "" H 1500 4550 50  0001 C CNN
F 3 "" H 1500 4550 50  0001 C CNN
	1    1500 4550
	0    1    1    0   
$EndComp
NoConn ~ 8500 5800
NoConn ~ 8400 5800
NoConn ~ 8300 5800
NoConn ~ 3600 4500
NoConn ~ 3600 4600
NoConn ~ 3600 4700
NoConn ~ 3600 4800
$Comp
L Connector:Screw_Terminal_01x02 J1
U 1 1
P 800 1650
F 0 "J1" H 720 1325 50  0000 C CNN
F 1 "Power Supply" H 720 1416 50  0000 C CNN
F 2 "TerminalBlock_RND:TerminalBlock_RND_205-00287_1x02_P5.08mm_Horizontal" H 800 1650 50  0001 C CNN
F 3 "~" H 800 1650 50  0001 C CNN
	1    800  1650
	-1   0    0    1   
$EndComp
Text Label 9500 1250 0    50   ~ 0
VREF
$Comp
L power:+BATT #PWR0118
U 1 1
P 1500 4350
F 0 "#PWR0118" H 1500 4200 50  0001 C CNN
F 1 "+BATT" V 1515 4478 50  0000 L CNN
F 2 "" H 1500 4350 50  0001 C CNN
F 3 "" H 1500 4350 50  0001 C CNN
	1    1500 4350
	0    1    1    0   
$EndComp
Text Label 1500 3750 0    50   ~ 0
VREF
$Comp
L power:+BATT #PWR0141
U 1 1
P 1500 1550
F 0 "#PWR0141" H 1500 1400 50  0001 C CNN
F 1 "+BATT" H 1515 1723 50  0000 C CNN
F 2 "" H 1500 1550 50  0001 C CNN
F 3 "" H 1500 1550 50  0001 C CNN
	1    1500 1550
	1    0    0    -1  
$EndComp
$Comp
L power:+BATT #PWR0143
U 1 1
P 5750 1200
F 0 "#PWR0143" H 5750 1050 50  0001 C CNN
F 1 "+BATT" V 5765 1327 50  0000 L CNN
F 2 "" H 5750 1200 50  0001 C CNN
F 3 "" H 5750 1200 50  0001 C CNN
	1    5750 1200
	0    -1   -1   0   
$EndComp
$Comp
L power:PWR_FLAG #FLG0101
U 1 1
P 1200 1550
F 0 "#FLG0101" H 1200 1625 50  0001 C CNN
F 1 "PWR_FLAG" H 1200 1724 50  0000 C CNN
F 2 "" H 1200 1550 50  0001 C CNN
F 3 "~" H 1200 1550 50  0001 C CNN
	1    1200 1550
	1    0    0    -1  
$EndComp
Connection ~ 1200 1550
Wire Wire Line
	1200 1550 1500 1550
$Comp
L power:GNDPWR #PWR0146
U 1 1
P 1200 1650
F 0 "#PWR0146" H 1200 1450 50  0001 C CNN
F 1 "GNDPWR" H 1204 1496 50  0000 C CNN
F 2 "" H 1200 1600 50  0001 C CNN
F 3 "" H 1200 1600 50  0001 C CNN
	1    1200 1650
	1    0    0    -1  
$EndComp
Connection ~ 1200 1650
Wire Wire Line
	1200 1650 1500 1650
$Comp
L power:+BATT #PWR0147
U 1 1
P 10250 750
F 0 "#PWR0147" H 10250 600 50  0001 C CNN
F 1 "+BATT" H 10265 923 50  0000 C CNN
F 2 "" H 10250 750 50  0001 C CNN
F 3 "" H 10250 750 50  0001 C CNN
	1    10250 750 
	1    0    0    -1  
$EndComp
Wire Wire Line
	8750 1000 9000 1000
Wire Wire Line
	9000 1000 9000 1250
Wire Wire Line
	9000 1250 9450 1250
Wire Wire Line
	8750 750  8750 1000
$Comp
L power:PWR_FLAG #FLG0102
U 1 1
P 9450 1250
F 0 "#FLG0102" H 9450 1325 50  0001 C CNN
F 1 "PWR_FLAG" H 9450 1423 50  0000 C CNN
F 2 "" H 9450 1250 50  0001 C CNN
F 3 "~" H 9450 1250 50  0001 C CNN
	1    9450 1250
	-1   0    0    1   
$EndComp
Connection ~ 9450 1250
Wire Wire Line
	9450 1250 9500 1250
$Comp
L power:PWR_FLAG #FLG0103
U 1 1
P 1300 4550
F 0 "#FLG0103" H 1300 4625 50  0001 C CNN
F 1 "PWR_FLAG" H 1300 4723 50  0000 C CNN
F 2 "" H 1300 4550 50  0001 C CNN
F 3 "~" H 1300 4550 50  0001 C CNN
	1    1300 4550
	-1   0    0    1   
$EndComp
Connection ~ 1300 4550
Wire Wire Line
	1300 4550 1500 4550
Wire Wire Line
	7250 1200 7600 1200
$EndSCHEMATC
